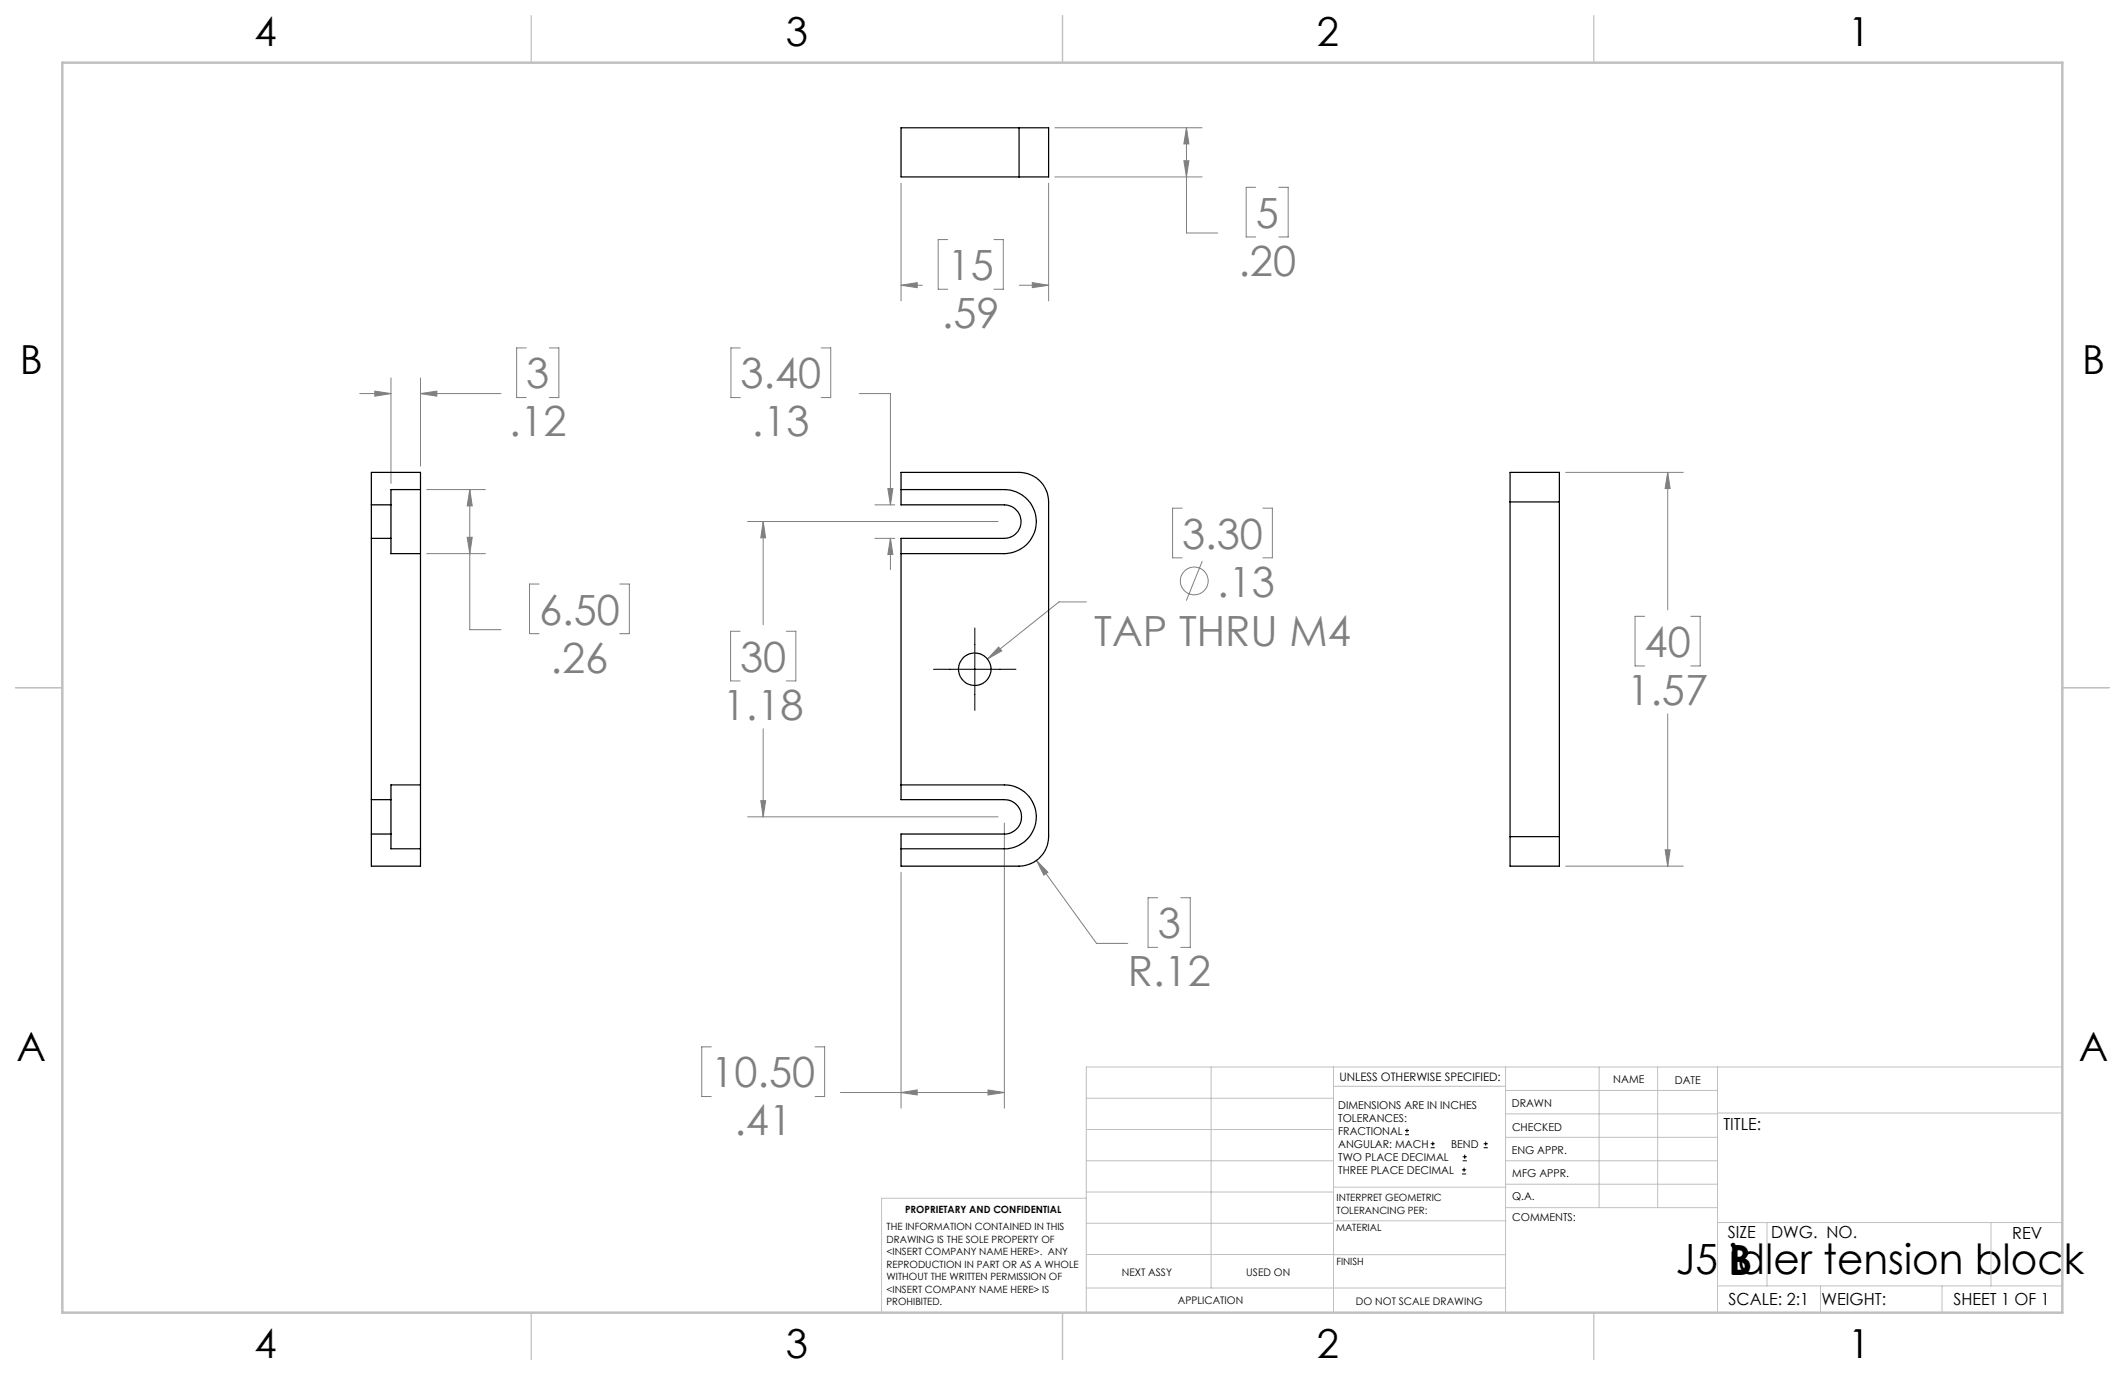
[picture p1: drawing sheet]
<svg xmlns="http://www.w3.org/2000/svg" width="432mm" height="279mm" viewBox="0 0 432 279" stroke-linecap="round" stroke-linejoin="round" font-family="sans-serif">
<g fill="none" stroke="#808080" stroke-width=".2">
<path d="M183.1 37.2v23.9M213.1 37.2v23.9M214.3 26h30M214.3 35.9h30M240.6 32.7h1l-.5 3.2zM241.1 26v21.3h6.3M241.1 26l.5 3.2h-1zM255.2 38.1h-2v10.1h2M259.9 38.1h1.9v10.1h-1.9M183.1 58h4.3M183.1 58l3.3-.6v1.1zM192.6 48.7h-2v10.1h2"/>
<path d="M202 48.7h1.9v10.1h-1.9M207.1 58h6M209.8 57.4l3.3 .6-3.3 .5zM73.1 80h6.3M76.2 79.5l3.2 .5-3.2 .5zM79.4 76.8v21.4M85.4 80h16.4M85.4 76.8v17.9M85.4 80l3.4-.5v1zM106.9 70.7h-1.9v10.1h1.9M111.6 70.7h2v10.1h-2M150.4 70.7h-1.9v10.1h1.9"/>
<path d="M166.9 70.7h1.9v10.1h-1.9M174.6 80h6.3v22.6M86.7 99.5h11.9M95.5 99.5v28.5h6.3M95.5 99.5l.5 3.3h-1.1zM180.4 99.3h1l-.5 3.3zM318.1 96h24M338.9 96v27.9M338.9 96l.5 3.3h-1.1zM86.7 112.5h11.9M94.9 109.2h1.1l-.5 3.3zM109.5 118.7h-1.9v10.1h1.9"/>
<path d="M125.9 118.7h2v10.1h-2M151.9 106h50.9M155.1 106v21M155.1 106l.5 3.3h-1zM177.8 102.6h4M177.8 109.4h4M180.9 109.4v6.3M180.9 109.4l.5 3.3h-1zM240.2 103.3h-1.9v10h1.9M244.3 114l-3.2 8.1M256.6 103.3h2v10h-2M150.4 128.3h-2v10.1h2"/>
<path d="M159.8 128.3h1.9v10.1h-1.9M202.9 131.5l.7 .8-2.9 1.6zM220.8 122.3h-5.6l-14.5 11.6M334.2 125.2h-2v10.1h2M343.6 125.2h1.9v10.1h-1.9M155.1 148.1v17.9M338.9 145.1v30.9M151.9 166h50.9M154.6 162.7h1l-.5 3.3zM183.1 177.3v47.9M204.1 167.3v57.9M210.6 174.8l12.2 16.9h6.4"/>
<path d="M210.6 174.8l2.3 2.4-.8 .6zM318.1 176h24M338.3 172.7h1.1l-.5 3.3zM235.2 182.4h-1.9v10.1h1.9M239.9 182.4h2v10.1h-2M144.5 212.7h-1.9v10.1h1.9M165.6 212.7h2v10.1h-2M170.8 222h33.3M183.1 222l3.3-.5v1zM200.8 221.5l3.3 .5-3.3 .5z"/>
<circle cx="242.7" cy="118" r="2.82"/>
</g>
<g fill="none" stroke="#000" stroke-width=".2">
<path d="M189.7 136h16.7M198.1 127.6v16.8M285.5 230.6h.8M285.5 229.7h.8M285.9 229.3v.9M290.7 233.2h.8M290.7 232.4h.8M291.1 232v.8M297.1 238.5h.8M297.1 237.7h.8M297.2 235.9h.9M297.2 235.1h.9"/>
<path d="M297.5 237.3v.8M297.6 234.6v.9M301.5 233.2h.8M301.5 232.4h.8M301.9 232v.8"/>
</g>
<g fill="none" stroke="#c0c0c0" stroke-width=".2">
<path d="M246.1 216.8v44.9M271 216.8v49.9M305.9 216.8v49.9M324.9 216.8v28.6M336.8 216.8v28.6M349 216.8v49.9M419.1 216.8h-198.4v49.9M220.7 235.9h50.3M220.7 229.5h50.3M220.7 223.2h50.3M271 220.7h34.9M305.9 231.1h43.1"/>
<path d="M305.9 226.3h43.1M305.9 221.6h43.1M305.9 235.9h43.1M349 226.2h70.1M220.7 248.6h50.3M220.7 242.2h50.3M220.7 254.9h50.3M220.7 243.5h-41.6v23.2M271 255h34.9M271 248.1h35M271 241.2h35M305.9 240.6h43.1"/>
<path d="M306 245.4h43M349 248.4h70.1M359.1 248.4v12.9M404.6 248.4v12.9M220.7 261.7h85.2M349 261.3h70.1M369.9 261.3v5.4M394.6 261.3v5.4"/>
</g>
<path d="M108 3.2v9.5M215.9 3.2v9.5M323.8 3.2v9.5M3.1 139.7h9.6M419.1 139.7h9.5M108 266.7v9.6M215.9 266.7v9.6M323.8 266.7v9.6" fill="none" stroke="#c0c0c0" stroke-width=".25"/>
<path d="M12.7 12.7h406.4v254h-406.4z" fill="none" stroke="#c0c0c0" stroke-width=".5"/>
<path d="M210.6 174.8l1.5 3 .8-.6zM180.4 99.3h1l-.5 3.3zM180.9 109.4l.5 3.3h-1zM202.9 131.5l-2.2 2.4 2.9-1.6zM200.8 221.5l3.3 .5-3.3 .5zM183.1 222l3.3-.5v1zM155.1 106l.5 3.3h-1zM154.6 162.7h1l-.5 3.3zM209.8 57.4l3.3 .6-3.3 .5zM183.1 58l3.3-.6v1.1zM241.1 26l.5 3.2h-1zM240.6 32.7h1l-.5 3.2zM338.3 172.7h1.1l-.5 3.3zM338.9 96l.5 3.3h-1.1zM95.5 99.5l.5 3.3h-1.1zM94.9 109.2h1.1l-.5 3.3zM76.2 79.5l3.2 .5-3.2 .5zM85.4 80l3.4-.5v1z" fill="#808080"/>
<g fill="none" stroke="#000" stroke-width=".25">
<path d="M207.1 26h6v9.9h-6M207.1 26h-24v9.9h24M207.1 26v9.9M85.4 99.5v13M85.4 99.5h-6v3.1M85.4 99.5v-3.5h-9.9v6.6M183.1 99.5h21a6.5 6.5 0 0 1 6.5 6.5 6.5 6.5 0 0 1-6.5 6.5h-21M183.1 96h24a6 6 0 0 1 6 6v68a6.1 6.1 0 0 1-6 6h-24v-6.5h21a3.5 3.5 0 0 0 3.5-3.5 3.5 3.5 0 0 0-3.5-3.5h-21v-53.1h21a3.4 3.4 0 0 0 3.4-3.4 3.4 3.4 0 0 0-3.4-3.4h-21zM75.5 102.6v6.8M75.5 109.4h3.9M75.5 102.6h3.9M75.5 109.4v53.1"/>
<path d="M79.4 102.6v6.8M79.4 109.4v3.1h6M85.4 112.5v47M306.8 102v-6h10.1v6M306.8 102h10.1M306.8 102v68M316.9 102v68M85.4 159.5v13M85.4 159.5h-6v3M183.1 159.5h21a6.5 6.5 0 0 1 6.5 6.5 6.5 6.5 0 0 1-6.5 6.5h-21M75.5 162.5v7M75.5 169.5v6.5h9.9v-3.5"/>
<path d="M75.5 162.5h3.9M75.5 169.5h3.9M79.4 162.5v7M79.4 169.5v3h6M306.8 170v6h10.1v-6M306.8 170h10.1"/>
<circle cx="198.1" cy="136" r="3.3"/>
</g>
<g font-size="8.5" fill="#808080">
<text x="255.2" y="46.3">5</text>
<text x="192.6" y="56.9">15</text>
<text x="251.7" y="56">.20</text>
<text x="191.4" y="66.7">.59</text>
<text x="106.9" y="78.9">3</text>
<text x="150.5" y="78.9">3.40</text>
<text x="103.4" y="88.7">.12</text>
<text x="152.8" y="88.7">.13</text>
<text x="240.2" y="111.5">3.30</text>
<text x="247.4" y="121.2">.13</text>
<text x="109.5" y="126.9">6.50</text>
<text x="222.4" y="131.3">TAP THRU M4</text>
<text x="111.9" y="136.7">.26</text>
<text x="150.4" y="136.5">30</text>
<text x="334.2" y="133.5">40</text>
<text x="330.7" y="143.2">1.57</text>
<text x="146.9" y="146.2">1.18</text>
<text x="235.3" y="190.7">3</text>
<text x="229.2" y="200.4">R.12</text>
<text x="144.5" y="220.9">10.50</text>
<text x="149.2" y="230.7">.41</text>
</g>
<g font-size="8.5">
<text x="340.5" y="258.9">J5 idler tension block</text>
<text x="351.3" y="259">B</text>
</g>
<g font-size="8.1">
<text x="51.7" y="9.3">4</text>
<text x="159.7" y="9.3">3</text>
<text x="267.6" y="9.3">2</text>
<text x="375.6" y="9.3">1</text>
<text x="4" y="76">B</text>
<text x="423.1" y="76">B</text>
<text x="3.3" y="215.7">A</text>
<text x="422.4" y="215.7">A</text>
<text x="51.7" y="276">4</text>
<text x="159.7" y="276">3</text>
<text x="267.6" y="276">2</text>
<text x="375.6" y="276">1</text>
</g>
<g font-size="3.4">
<text x="350.2" y="229.5">TITLE:</text>
<text x="351.1" y="251.6">SIZE</text>
<text x="359.9" y="251.6">DWG. NO.</text>
<text x="408.9" y="251.7">REV</text>
<text x="351.2" y="265.2">SCALE: 2:1</text>
<text x="370.1" y="265.3">WEIGHT:</text>
<text x="396.9" y="265.2">SHEET 1 OF 1</text>
</g>
<text font-size="2.4" x="272.2" y="219.7">UNLESS OTHERWISE SPECIFIED:</text>
<g font-size="2.2">
<text x="327.8" y="220.1">NAME</text>
<text x="340.3" y="220.2">DATE</text>
<text x="271.9" y="225.3">DIMENSIONS ARE IN INCHES</text>
<text x="271.9" y="227.9">TOLERANCES:</text>
<text x="307.2" y="224.9">DRAWN</text>
<text x="271.9" y="230.6">FRACTIONAL</text>
<text x="271.9" y="233.2">ANGULAR: MACH</text>
<text x="294.9" y="233.2">BEND</text>
<text x="307.3" y="229.8">CHECKED</text>
<text x="271.9" y="235.9">TWO PLACE DECIMAL</text>
<text x="271.9" y="238.5">THREE PLACE DECIMAL</text>
<text x="307.2" y="234.5">ENG APPR.</text>
<text x="307.3" y="239.2">MFG APPR.</text>
<text x="307.3" y="243.9">Q.A.</text>
<text x="307.3" y="248.1">COMMENTS:</text>
</g>
<g font-size="2.1">
<text x="227.9" y="259.2">NEXT ASSY</text>
<text x="253.3" y="259.2">USED ON</text>
<text x="239.3" y="265">APPLICATION</text>
<text x="275.5" y="265.1">DO NOT SCALE DRAWING</text>
</g>
<g font-size="2">
<text x="271.6" y="244.1">INTERPRET GEOMETRIC</text>
<text x="180.2" y="250">THE INFORMATION CONTAINED IN THIS</text>
<text x="183.9" y="246.4">PROPRIETARY AND CONFIDENTIAL</text>
<text x="271.5" y="250.2">MATERIAL</text>
<text x="271.6" y="246.6">TOLERANCING PER:</text>
<text x="180.2" y="252.5">DRAWING IS THE SOLE PROPERTY OF</text>
<text x="180.2" y="255.1">&lt;INSERT COMPANY NAME HERE&gt;. ANY</text>
<text x="180.2" y="257.6">REPRODUCTION IN PART OR AS A WHOLE</text>
<text x="271.5" y="257">FINISH</text>
<text x="180.2" y="260.1">WITHOUT THE WRITTEN PERMISSION OF</text>
<text x="180.2" y="262.6">&lt;INSERT COMPANY NAME HERE&gt; IS</text>
<text x="180.2" y="265.2">PROHIBITED.</text>
</g>
</svg>
